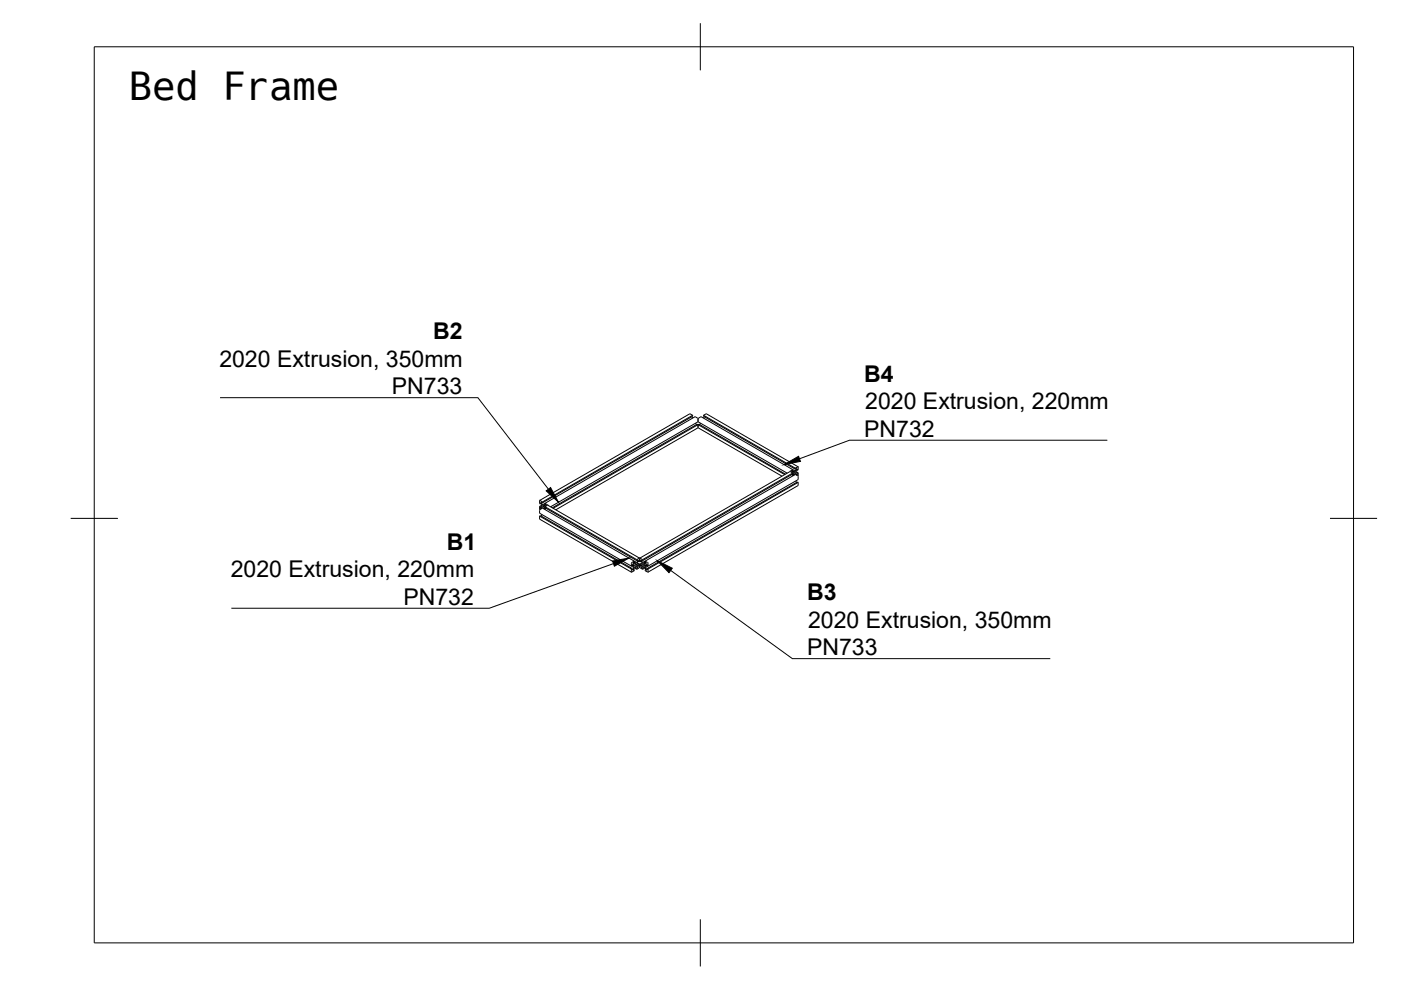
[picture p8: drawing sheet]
<svg xmlns="http://www.w3.org/2000/svg" width="297mm" height="210mm" viewBox="0 0 297 210" stroke-linecap="round" stroke-linejoin="round" font-family="sans-serif">
<!-- layer: Visible -->
<g fill="none" stroke="#000" stroke-width=".21">
<path d="M146.3 87.7l-31.9 18.4M146.3 87.7h.1M146.3 87.7l.6 .3M146.7 88.3l.2 .4M146.9 88v.3l-31.9 18.3M146.9 88l-31.9 18.4M147.5 89.7l.2 .3M148 90v.7l-30.2 17.4M148 89.4v-.7l-.6-.4-31.9 18.4M148 89.4l18.9 10.9M148 90l.2-.1 18.3 10.6M148 90l18.4 10.6"/>
<path d="M148 90l-30.7 17.8M148 90l-.2-.1-30.7 17.8M148 89.4l-31.3 18.1M148 90.6l17.8 10.4M148 88.8l.6-.5 19.5 11.3M148.5 89.7l-.1 .3M149.2 88l19.4 11.3M149.2 88v.3l19.4 11.2M149.3 88.3l-.1 .4M149.7 87.7l-.5 .3M149.7 87.7l19.5 11.3M167.5 100l-31.8 18.3"/>
<path d="M167.5 100l.6 .3M167.9 99.9l.4 .2M168 99.8l.3 .3M168 99.8l.4 .2M168.1 99.6l-.6 .4M168.1 99.6l.5 .3M168.1 99.6l-.3 .4 .3 .2 .2-.1M168.6 99.9l-.2 .1M168.6 99.3l.6-.3v.6l-.1 .1M168.6 99.3v.2M168.7 99.9l.5 .3M168.7 99.9v.6l.4 .1"/>
<path d="M168.8 99.4h.1M168.9 99.6l.2 .1M168.9 99.4l-.3 .1M168.9 99.4l-.3 .5M169.1 99.7v-.3l-.4 .5M114.4 108.2v.6l19.5 11.2M114.4 109.4l.2-.1 19.4 11.2M114.4 109.4l19.5 11.2M114.4 106.2v.6l.2 .1M114.4 107.4v.6M114.4 109.4v.6M114.4 107.4l.2 .1"/>
<path d="M114.4 110l19.5 11.3M114.4 108.2l.6-.5 19.5 11.3M114.4 106.2l.6 .2M114.4 108v.1M114.6 106.9v-.3l.3 .5M114.6 107.5v.3M114.8 106.6l.2 .4M114.8 106.6h.2M114.8 106.8l-.2 .1M114.9 106.5l-.1 .1M114.9 109.1l-.1 .3M114.9 107.1v.6l-.3 .1"/>
<path d="M114.9 107.6l-.3 .2M114.9 107.3l-.3 .2M114.9 107.1l-.5 .3M115 106.4v.2M115 107l.3 .2M115.2 107.3l.2 .2v.3l-.2-.1zM115.3 107.2h.1M115.5 107.4l.6-.3 19.5 11.2M115.5 106.7l.7 .4M115.5 107.4l19.5 11.3M115.5 106.7v.2l.3 .3-.3 .1-.2-.1M115.5 107.4v.2l19.5 11.3"/>
<path d="M115.5 106.7l-.5 .3M115.6 106.9l-.3 .3M115.6 107.8h.1M115.7 107.7h.1M115.7 107.8v.1M115.7 107.7l-.1 .1M115.7 107.8h.1M115.7 107l-.4 .2M115.7 107.7l-.2 .3M133.9 119.4v.6M134 119.9l-.1 .1M134 119.9l.1-.3 .3 .1v.3"/>
<path d="M134 119.9l.4 .2M134.3 119.2l.4 .3M134.4 119.2l.3 .3M134.4 120l-.4-.2 .4 .2M134.4 120h.1M134.4 119.2l.4 .2M134.5 119l-.6 .4M134.5 119l-.3 .4 .3 .2 .2-.1M134.5 119l.5 .3M134.7 119.5h.1M134.8 119.6l.1 .1-.3 .4zM134.8 119.4l-.1 .1"/>
<path d="M135 118.7v.2M135 119.3l-.2 .1M135.1 119.3l.5 .3M135.1 119.5l.3 .2M135.1 119.8l.3 .2M135.1 119.3v.6l.3 .1M135.2 118.8h.1M135.3 118.8l-.3 .5M135.3 118.8l-.3 .1M135.3 119l.1 .1M135.4 119.1v-.3l-.3 .5M135.4 119.7v.3"/>
<path d="M135.6 118.4l-.6 .3M135.6 118.4v.6M135.6 119.6v.6M135.6 119.6l-.2 .1M135.6 119l-.2 .1M135.6 119l.2 .1M135.6 119.6l.2 .1M135.6 118.4l.6 .3M135.8 119.1v-.3l.4 .5M135.8 119.7v.3M136 118.8l.2 .1M136 118.8l.2 .5"/>
<path d="M136 119l-.2 .1M136.1 118.8h-.1M136.2 119.3v.6l-.4 .1M136.2 119.3l-.6 .3M136.2 119.8l-.4 .2M136.2 119.5l-.4 .2M136.2 118.7v.2M136.2 119.3l.3 .1M136.4 119.6l.3 .1-.1 .4-.2-.2zM136.5 119.4v.1M136.5 119.5h.1M136.8 119l.2 .4-.2 .2-.2-.1"/>
<path d="M136.8 119l.5 .3M136.8 119l-.6 .3M136.8 119.2l-.3 .2M136.9 120h-.1M136.9 119.2l-.4 .3M136.9 119.2l-.3 .3M137.2 119.9l-.1-.3-.2 .1v.3M137.2 119.9l-.3 .2M137.2 119.8l-.4 .2M137.2 119.9l.2 .1M137.3 119.3l.1 .7M167.9 100.6l.2 .3"/>
<path d="M167.9 100.6h.1M168 100.7h.1M168 100.6h.1M168 100.6v.1M168.1 100.3v.2l-31.9 18.4M168.1 100.3l-31.9 18.4M168.3 100.1h.1M168.3 100.2l.2 .1-.3 .4zM168.4 100l-.1 .1M168.7 100.1l.4 .2M168.7 100.4l.4 .2M168.7 102l.2 .3"/>
<path d="M169.1 100.3v.3M169.2 102.3v.6l-31.8 18.4M169.2 100.2v.7M169.2 101.1v.6l-31.8 18.3M169.2 100.2l-.1 .1M169.2 102.3l-31.8 18.3M169.2 102.3l-.1-.1-31.9 18.3M169.2 100.8v.1M169.2 101l-.6-.4-31.8 18.4M133.9 120l.5 .3M133.9 120.6v.7M134 120.5l.1 .3"/>
<path d="M134 120.7l.1 .1M134 120.5l-.1 .1M134.3 120.7l.2 .1M134.4 120.1v.2M134.4 120.3l-.3 .5M134.4 120v.1M134.5 120.8v.2l-.6 .2M134.5 120.4l.5 .3M134.5 120.4l-.3 .6 .3-.2M134.7 120.3l.3 .2M134.7 120.3l.3-.2 .3 .2M134.7 120.3l-.2 .1"/>
<path d="M134.9 120.1l.4 .2M135 120.5v.2M135.3 120.3l-.3 .2M135.6 120.2l-.6 .5M135.6 120.2l.6 .5M136 120.3l.2 .2M136.2 120.5v.2M136.3 120.1l-.3 .2M136.5 120.2l-.3-.1-.2 .2M136.5 120.2h.1M136.5 120.2l.1 .1M136.6 120.3l.2 .1"/>
<path d="M136.6 120.3l-.4 .2M136.8 120.4l-.6 .3M136.8 120.4l.2 .6-.2-.2M136.8 120.8v.2l.5 .3M136.8 120l.1 .1M136.9 120.3l.2 .5M136.9 120.1v.2M136.9 120.7l-.1 .1M137.2 120.5l.2 .1M137.2 120.5l-.1 .3M137.2 120.7l-.1 .1M137.4 120.6l-.1 .7"/>
<path d="M137.4 120l-.5 .3"/>
</g>
<!-- layer: Border -->
<path d="M20 9.9h267v190h-267zM148.5 4.9v10M15 109.9h10M282 109.9h10M148.5 194.9v10" fill="none" stroke="#000" stroke-width=".21"/>
<!-- layer: Annotations -->
<path d="M166.2 98.5l3.1-1.8 .4 1.1zM115.8 104.1l.9-.7 1.7 3.1zM129.9 118.9l3.5-.6-3.1 1.8zM139.4 118.9l3.1 1.6-.7 .9z" fill="#000" stroke="#000" stroke-width=".21"/>
<path d="M46.7 84.3h54.6l15 19.4M234.8 93.3h-54.7l-10.6 4M130.1 119.5l-26.4 9.5h-54.7M142.2 120.9l25.8 18.8h54.7" fill="none" stroke="#000" stroke-width=".21"/>
<text font-size="8.2" x="27.3" y="21.2">Bed Frame</text>
<g font-size="4.9">
<text x="91.8" y="71.9">B2</text>
<text x="46.5" y="77.8">2020 Extrusion, 350mm</text>
<text x="83.1" y="83.6">PN733</text>
<text x="183.2" y="80.9">B4</text>
<text x="183.5" y="86.8">2020 Extrusion, 220mm</text>
<text x="183.2" y="92.6">PN732</text>
<text x="94.8" y="116.6">B1</text>
<text x="48.9" y="122.4">2020 Extrusion, 220mm</text>
<text x="85.5" y="128.3">PN732</text>
<text x="171.1" y="127.3">B3</text>
<text x="171.3" y="133.1">2020 Extrusion, 350mm</text>
<text x="171.1" y="139">PN733</text>
</g>
</svg>
